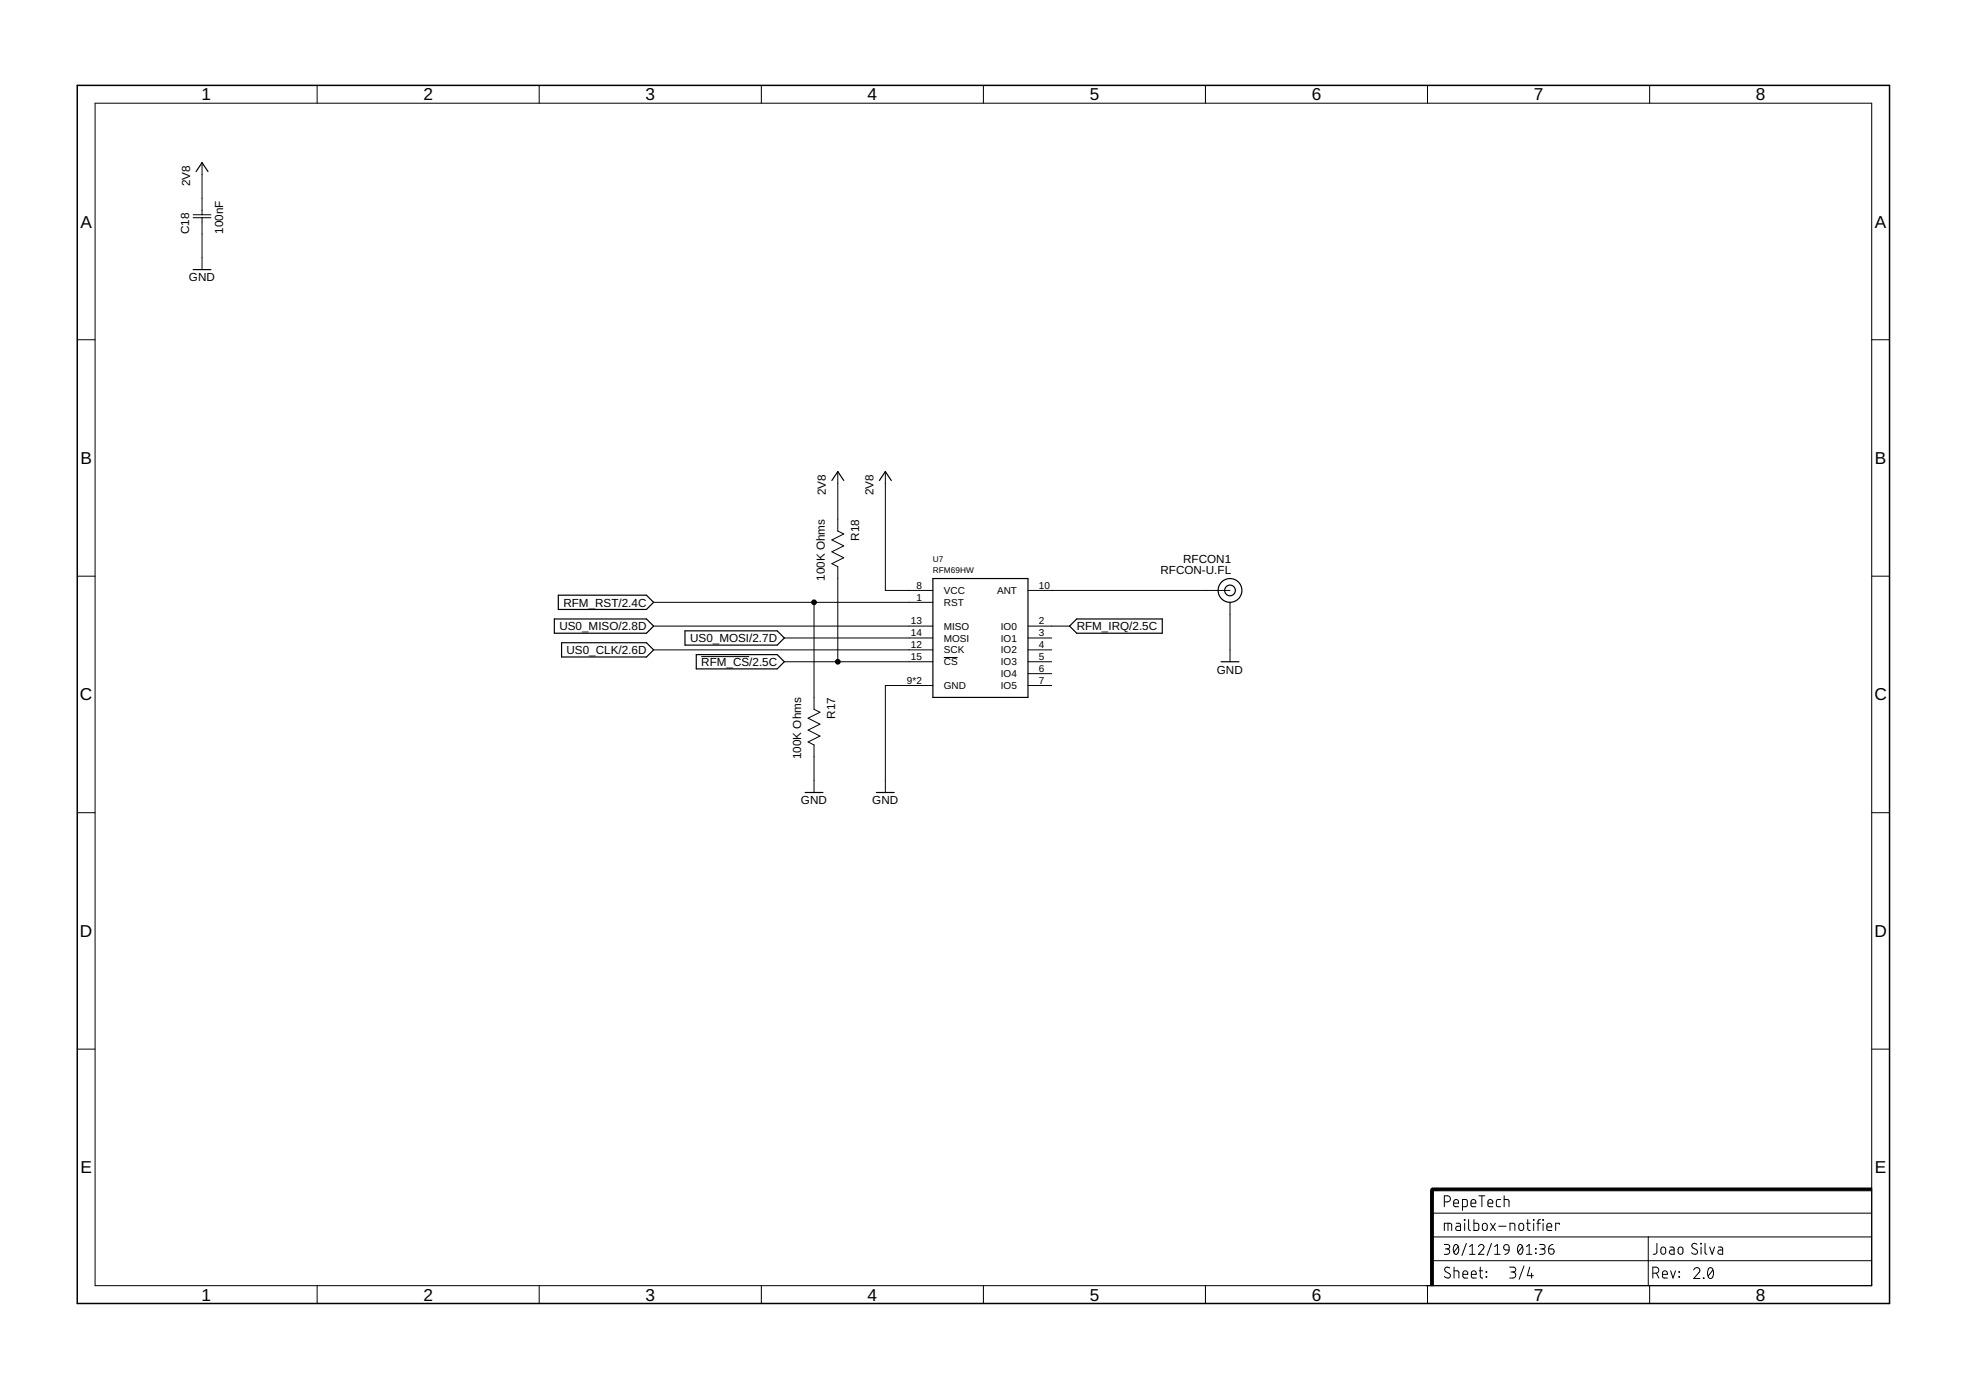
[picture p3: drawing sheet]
<svg xmlns="http://www.w3.org/2000/svg" width="420mm" height="297mm" viewBox="0 0 420 297" stroke-linecap="round" stroke-linejoin="round" font-family="sans-serif">
<g fill="none" stroke="#000" stroke-width=".21">
<path d="M67.8 18.2v3.9M115.2 18.2v3.9M162.7 18.2v3.9M210.2 18.2v3.9M257.6 18.2v3.9M305.1 18.2v3.9M352.6 18.2v3.9M20.3 22.1h379.7v252.6h-379.7zM43.2 34.8v11.1M41.3 46.5h3.8M41.3 45.9h3.8M43.2 46.5v11.1"/>
<path d="M16.5 72.6h3.8M400 72.6h3.8M179 100.8v12.7l1.3 .6-2.5 1.3 2.5 1.2-2.5 1.3 2.5 1.3-2.5 1.3 1.2 .6v20.3M189.2 100.8v25.4h10.2M16.5 123.1h3.8M139.7 128.7h59.7M139.7 133.8h59.7M139.7 138.9h59.7M167.6 136.3h31.8M174 128.7v22.9l1.2 .6-2.5 1.3 2.5 1.2-2.5 1.3 2.5 1.3-2.5 1.3 1.3 .6v10.2M219.7 133.8h8.9M219.7 136.3h5.1"/>
<path d="M219.7 138.9h5.1M219.7 126.2h43.2M262.9 128.7v12.7M400 123.1h3.8M149.9 140.3h10.2M167.6 141.4h31.8M199.4 146.5h-10.2v22.9M201.7 140.5h3M219.7 141.4h5.1M219.7 144h5.1M219.7 146.5h5.1M16.5 173.7h3.8"/>
<path d="M400 173.7h3.8M16.5 224.2h3.8M400 224.2h3.8M306 259.2h94M308.7 256.8h.6a.65 .65 0 0 0 .7-.6 .65 .65 0 0 0-.7-.7h-.6v2.4M310.7 257.1h1a.55 .55 0 0 0-.4-.8 .55 .55 0 0 0-.6 .5l.1 1 .9 .1M312.5 257.9h.9l.2-.3v-1l-.2-.3h-.9v2.4M314.4 257.1h1a.55 .55 0 0 0-.3-.8 .55 .55 0 0 0-.7 .5l.1 1 .9 .1M316 255.5h1.3M316.7 255.5v2.4M318 257.1h1a.55 .55 0 0 0-.3-.8 .55 .55 0 0 0-.7 .5l.1 1 .9 .1M320.7 256.3h-.7l-.2 .4 .1 1.1 .8 .1"/>
<path d="M321.5 256.3l.9 .1 .1 1.5M321.5 255.5v2.4M67.8 274.7v3.9M115.2 274.7v3.9M162.7 274.7v3.9M210.2 274.7v3.9M257.6 274.7v3.9M305.1 274.7v3.9M306 269.4h94M306 264.3h94M308.7 263v-1.6l1.4 .1 .1 1.5M308.7 265.9h.7a.48 .48 0 0 1 .4 .5 .48 .48 0 0 1-.4 .5h-.5"/>
<path d="M309.2 266.9a.58 .58 0 0 1 .6 .6 .58 .58 0 0 1-.6 .6h-.5M309.5 261.4v1.6M309.8 271a.58 .58 0 0 0-.8-.1 .58 .58 0 0 0 0 .9l.7 .3a.54 .54 0 0 1 .2 .8 .54 .54 0 0 1-.7 .2l-.5-.3M310.7 271.6l1 .1 .1 1.4M310.7 270.8v2.3M310.9 266.1l.1-.1a.88 .88 0 0 1 .7 1.3v.2a.51 .51 0 0 1-.5 .6 .51 .51 0 0 1-.5-.6l-.1-.8zM311.2 261.4h.7l.2 .2v1.4h-.5a.46 .46 0 0 1-.5-.5 .46 .46 0 0 1 .5-.5h.5M311.6 266.4l-.9 1.2M312.6 272.3h1.1a.54 .54 0 0 0-.4-.7 .54 .54 0 0 0-.7 .5l.2 .9 .9 .1M312.9 260.6l.2 .2zM313 261.4v1.6M313.4 265.7l-1 2.6"/>
<path d="M313.9 260.6v2.1l.3 .3M314 268.1h1.2M314 266.4l.6-.5v2.2M314.5 272.3h1a.54 .54 0 0 0-.4-.7 .54 .54 0 0 0-.6 .5l.1 .9 .9 .1M315 260.6v2.4l.8-.1 .2-.3v-1l-.2-.2h-.8M316 266.4a.58 .58 0 0 1 .8-.4 .58 .58 0 0 1 .2 .9l-1 1.2h1.1M316.1 271.6h.8M316.4 270.8v2.1l.5 .2M317.1 261.5l.3-.1a.92 .92 0 0 1 .2 1.5l-.4 .1a.92 .92 0 0 1-.1-1.5zM317.6 271.8l.1 .1zM317.6 272.8l.1 .1zM318.5 261.4l1.1 1.6"/>
<path d="M318.7 265.7l-.9 2.6M319.4 268.1h1.2M319.4 266.4l.6-.5v2.2M319.6 261.4l-1.1 1.6M320.3 262h1.6M321.5 266.1l.3-.1 .6 .1 .1 1-1-.1-.1-.4zM322.5 267.1l-.3 .7-.6 .3M322.6 270.8h.8a.52 .52 0 0 1 .5 .5 .52 .52 0 0 1-.5 .5h-.5M322.7 263v-1.6l.9 .1 .1 1.5M323.3 271.8a.65 .65 0 0 1 .6 .7 .65 .65 0 0 1-.6 .6h-.7M324.6 266.1l.1-.1a.88 .88 0 0 1 .8 1.3l-.1 .2a.51 .51 0 0 1-.5 .6 .51 .51 0 0 1-.5-.6l-.1-.8zM324.7 261.6l.5-.2a.92 .92 0 0 1 .2 1.5l-.4 .1-.3-.2-.1-.4z"/>
<path d="M325.4 266.4l-1 1.2M325.7 270.5l-1 2.9M326.2 268.1h1.2M326.2 266.4l.6-.5v2.2M326.2 261.4h.8M326.5 260.6v2l.1 .2 .4 .2M326.9 270.8l-.5 1.8h1.3M327.3 272.1v1M327.7 260.6l.1 .2zM327.8 261.4v1.6M328.2 266.8l.1 .1zM328.2 267.8l.1 .1z"/>
<path d="M328.4 261.4h.8M329 265.9h.7a.48 .48 0 0 1 .5 .5 .48 .48 0 0 1-.5 .5h-.4M329.2 260.6l-.5 .3v2.1M329.6 266.9a.58 .58 0 0 1 .6 .6 .58 .58 0 0 1-.6 .6h-.6M329.7 260.6l.1 .2zM329.8 261.4v1.6M330.6 262.2h1a.55 .55 0 0 0-.3-.8 .55 .55 0 0 0-.7 .5l.1 .9 .9 .2M331 266.9h.7a.59 .59 0 0 1 .4 .6 .59 .59 0 0 1-.6 .6 .59 .59 0 0 1-.5-.6zM331.9 265.9l-.7 .3-.2 .7M333.2 261.7v-.3h-.7v1.6M352.3 264.3v10.3M352.6 274.7v3.9"/>
<path d="M353.2 272.1h.7a.65 .65 0 0 0 .6-.7 .65 .65 0 0 0-.6-.6h-.7v2.3M354 272.1l.5 1M354.1 265.7v2l-.2 .2-.6 .1M355.1 266.7l.5-.2a.92 .92 0 0 1 .1 1.5h-.3l-.3-.1-.2-.4zM355.3 272.3h1a.54 .54 0 0 0-.3-.7 .54 .54 0 0 0-.7 .5l.1 .9 .9 .1M356.9 266.5h.6l.3 .2v1.3h-.6a.46 .46 0 0 1-.5-.4 .46 .46 0 0 1 .5-.5h.6M357 271.6l.5 1.5 .6-1.5M358.8 266.7l.4-.2a.92 .92 0 0 1 .2 1.5h-.3l-.4-.3zM358.8 272.8l.1 .1zM358.8 271.8l.1 .1zM362 271.4a.65 .65 0 0 1 .9-.5 .65 .65 0 0 1 .2 1l-1.1 1.3h1.3M362.7 265.9a.58 .58 0 0 0-.9-.1 .58 .58 0 0 0 0 .9l.7 .4a.59 .59 0 0 1 .1 .8 .59 .59 0 0 1-.9 0l-.2-.2"/>
<path d="M363.5 265.7l.1 .1zM363.5 266.5v1.5M364 273.1l.2 .1zM364.4 265.7v2l.1 .2 .3 .1M365.3 271a.66 .66 0 0 1 .7 .1 .66 .66 0 0 1 .2 .7 .99 .99 0 0 1-.8 1.4 1.66 1.66 0 0 1-.1-2.2zM365.4 266.5l.5 1.5 .5-1.5M366.1 271.4l-1.1 1.3M367.2 266.5h.7l.2 .2 .1 1.3h-.6a.46 .46 0 0 1-.5-.4 .46 .46 0 0 1 .5-.5h.6"/>
</g>
<g fill="none" stroke="#000" stroke-width=".25">
<path d="M41.9 36.7l1.3-1.9 1.2 1.9M41.3 57.6h3.8M177.8 102.7l1.2-1.9 1.3 1.9M187.9 102.7l1.3-1.9 1.3 1.9M118.5 132.3h19.7l1.5 1.5-1.5 1.5h-19.7zM119.3 127.2h18.9l1.5 1.5-1.5 1.5h-18.9zM120 137.4h18.2l1.5 1.5-1.5 1.5h-18.2zM146.4 134.8h19.7l1.5 1.5-1.5 1.6h-19.7zM148.8 139.9h17.3l1.5 1.5-1.5 1.5h-17.3zM199.4 123.6h20.3v25.4h-20.3zM230.1 132.3h18.3v3h-18.3l-1.5-1.5zM261 141.4h3.8"/>
<path d="M172.1 169.4h3.8M187.3 169.4h3.8"/>
<circle cx="262.9" cy="126.2" r="2.54"/>
<circle cx="262.9" cy="126.2" r="1.14"/>
</g>
<path d="M16.5 18.2h387.3v260.4h-387.3z" fill="none" stroke="#000" stroke-width=".32"/>
<path d="M305.7 254.4h.6v20.3h-.6zM306 253.9h94v.6h-94z" fill="#000" stroke="#000" stroke-width=".21"/>
<path d="M307.3 254.2h-1.3v1.2" fill="none" stroke="#000" stroke-width=".61"/>
<g fill="#000" stroke="#000" stroke-width=".21">
<circle cx="174" cy="128.7" r=".51"/>
<circle cx="179" cy="141.4" r=".51"/>
</g>
<g font-size="3.7">
<text x="43" y="21.4">1</text>
<text x="90.5" y="21.4">2</text>
<text x="138" y="21.4">3</text>
<text x="185.4" y="21.4">4</text>
<text x="232.9" y="21.4">5</text>
<text x="280.3" y="21.4">6</text>
<text x="327.8" y="21.4">7</text>
<text x="375.3" y="21.4">8</text>
<text x="17.2" y="48.6">A</text>
<text x="400.7" y="48.6">A</text>
<text x="17.2" y="99.2">B</text>
<text x="400.7" y="99.2">B</text>
<text x="17.1" y="149.7">C</text>
<text x="400.6" y="149.7">C</text>
<text x="17.1" y="200.2">D</text>
<text x="400.6" y="200.2">D</text>
<text x="17.2" y="250.8">E</text>
<text x="400.7" y="250.8">E</text>
<text x="43" y="277.9">1</text>
<text x="90.5" y="277.9">2</text>
<text x="138" y="277.9">3</text>
<text x="185.4" y="277.9">4</text>
<text x="232.9" y="277.9">5</text>
<text x="280.3" y="277.9">6</text>
<text x="327.8" y="277.9">7</text>
<text x="375.3" y="277.9">8</text>
</g>
<g font-size="2.5">
<text x="40.6" y="39.8" transform="rotate(-90 40.6 39.8)">2V8</text>
<text x="40.4" y="50" transform="rotate(-90 40.4 50)">C18</text>
<text x="47.7" y="50" transform="rotate(-90 47.7 50)">100nF</text>
<text x="40.4" y="60.2">GND</text>
<text x="176.5" y="105.9" transform="rotate(-90 176.5 105.9)">2V8</text>
<text x="186.7" y="105.9" transform="rotate(-90 186.7 105.9)">2V8</text>
<text x="183.6" y="115.5" transform="rotate(-90 183.6 115.5)">R18</text>
<text x="176.3" y="124.1" transform="rotate(-90 176.3 124.1)">100K Ohms</text>
<text x="248" y="122.6">RFCON-U.FL</text>
<text x="252.8" y="120.3">RFCON1</text>
<text x="120.4" y="129.6">RFM_RST/2.4C</text>
<text x="119.6" y="134.7">US0_MISO/2.8D</text>
<text x="147.5" y="137.2">US0_MOSI/2.7D</text>
<text x="230.1" y="134.7">RFM_IRQ/2.5C</text>
<text x="121.1" y="139.8">US0_CLK/2.6D</text>
<text x="149.9" y="142.3">RFM_CS/2.5C</text>
<text x="260.1" y="144">GND</text>
<text x="178.5" y="153.6" transform="rotate(-90 178.5 153.6)">R17</text>
<text x="171.2" y="162.2" transform="rotate(-90 171.2 162.2)">100K Ohms</text>
<text x="171.2" y="171.9">GND</text>
<text x="186.4" y="171.9">GND</text>
</g>
<g font-size="2.1">
<text x="195.8" y="125.8">8</text>
<text x="222" y="125.8">10</text>
<text x="195.8" y="128.4">1</text>
<text x="201.7" y="129.5">RST</text>
<text x="201.7" y="126.9">VCC</text>
<text x="213.1" y="126.9">ANT</text>
<text x="194.7" y="133.4">13</text>
<text x="194.7" y="136">14</text>
<text x="201.7" y="134.6">MISO</text>
<text x="201.7" y="137.1">MOSI</text>
<text x="213.9" y="134.6">IO0</text>
<text x="213.9" y="137.1">IO1</text>
<text x="222" y="133.4">2</text>
<text x="222" y="136">3</text>
<text x="194.7" y="138.5">12</text>
<text x="194.7" y="141.1">15</text>
<text x="201.7" y="139.6">SCK</text>
<text x="201.7" y="142.2">CS</text>
<text x="213.9" y="139.6">IO2</text>
<text x="213.9" y="142.2">IO3</text>
<text x="222" y="138.5">4</text>
<text x="222" y="141.1">5</text>
<text x="222" y="143.6">6</text>
<text x="193.8" y="146.1">9*2</text>
<text x="201.7" y="147.3">GND</text>
<text x="213.9" y="144.7">IO4</text>
<text x="213.9" y="147.3">IO5</text>
<text x="222" y="146.1">7</text>
</g>
<g font-size="1.8">
<text x="199.4" y="122.4">RFM69HW</text>
<text x="199.4" y="120.1">U7</text>
</g>
</svg>
